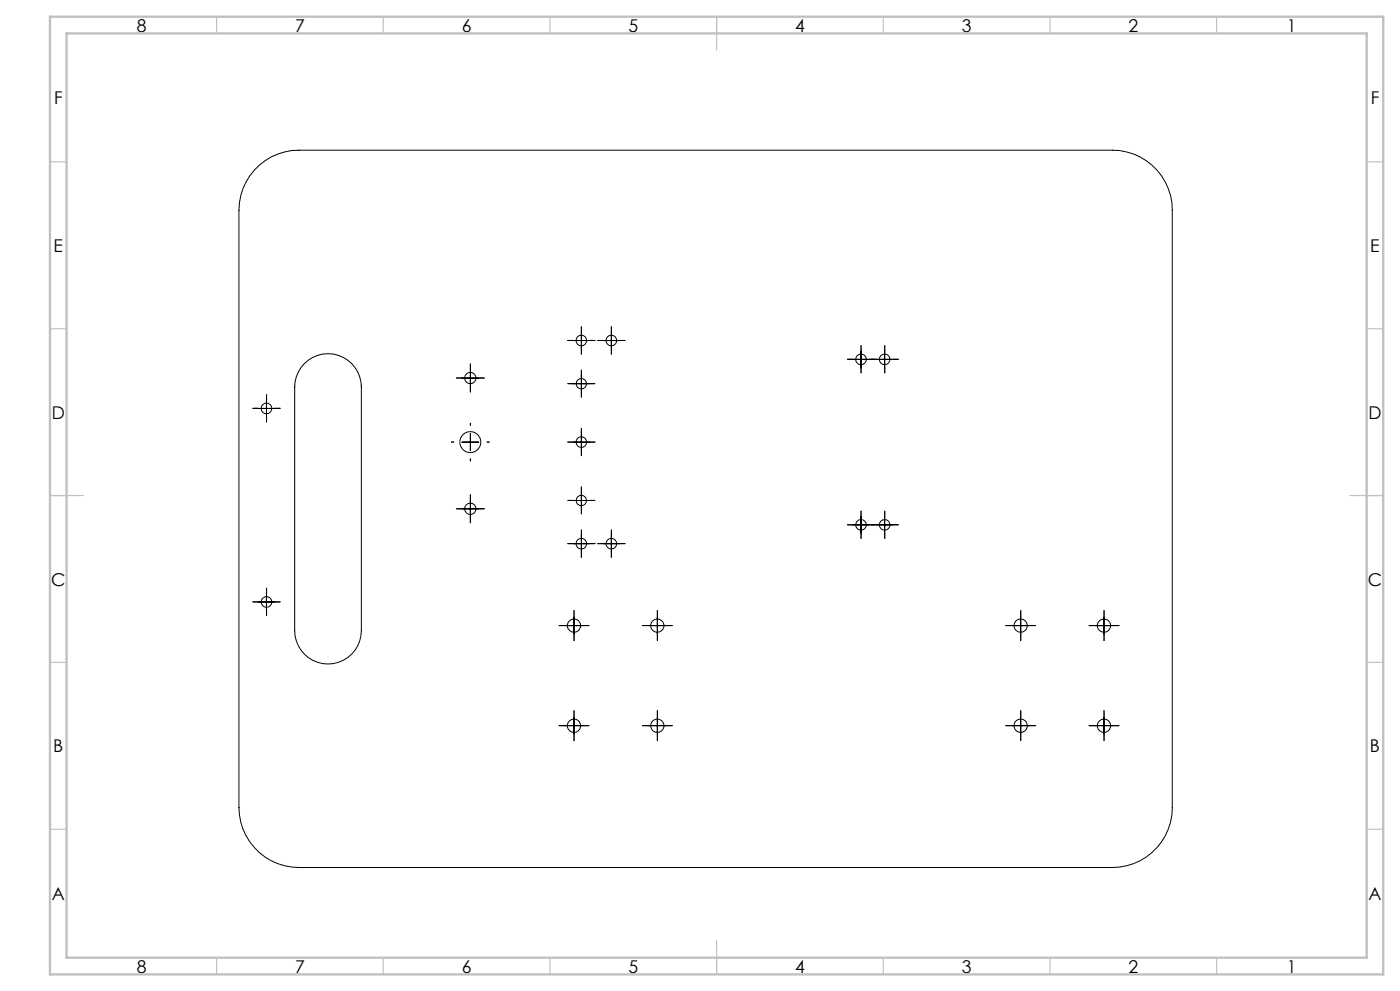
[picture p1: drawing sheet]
<svg xmlns="http://www.w3.org/2000/svg" width="420mm" height="297mm" viewBox="0 0 420 297" stroke-linecap="round" stroke-linejoin="round" font-family="sans-serif">
<g fill="none" stroke="#000" stroke-width=".3" stroke-dasharray="15.2 1.3 1.3 1.3">
<path d="M174.4 99.5v-1.6M183.4 99.5v-1.6M80 119.9v-1.6M138.6 113.3h-1.7M141.1 110.8v-1.7M141.1 115.8v1.7M143.6 113.3h1.7M171.9 115h-1.5M171.9 102h-1.6M174.4 112.5v-1.6M174.4 117.5v1.5M174.4 104.5v1.6"/>
<path d="M176.9 115h1.6M176.9 102h1.6M180.9 102h-1.6M183.4 104.5v1.6M185.9 102h1.6M255.8 107.7h-1.6M258.3 105.2v-1.6M258.3 110.2v1.6M260.8 107.7h1.6M262.9 107.7h-1.6M265.4 105.2v-1.6M265.4 110.2v1.6"/>
<path d="M267.9 107.7h1.6M77.5 122.4h-1.6M80 124.9v1.6M82.5 122.4h1.6M136.1 132.5h-.6M141.1 127.5v-.7M141.1 137.5v.6M146.1 132.5h.7M171.9 132.5h-1.6M174.4 130v-1.6M174.4 135v1.6M176.9 132.5h1.6"/>
<path d="M138.6 152.5h-1.7M141.1 150v-1.7M141.1 155v1.7M143.6 152.5h1.7M171.9 150h-1.5M174.4 147.5v-1.6M174.4 152.5v1.5M176.9 150h1.6M255.8 157.3h-1.6M258.3 154.8v-1.6M258.3 159.8v1.6M260.8 157.3h1.6"/>
<path d="M262.9 157.3h-1.6M265.4 154.8v-1.6M265.4 159.8v1.6M267.9 157.3h1.6M80 177.9v-1.6M171.9 162.9h-1.6M174.4 160.4v-1.6M174.4 165.4v1.6M176.9 162.9h1.6M180.9 162.9h-1.6M183.4 160.4v-1.6M183.4 165.4v1.6"/>
<path d="M185.9 162.9h1.6M77.5 180.4h-1.6M80 182.9v1.6M82.5 180.4h1.6M169.7 187.5h-2M172.2 185v-2M172.2 190v2M174.7 187.5h2M194.7 187.5h-2M197.2 185v-2M197.2 190v2M199.7 187.5h2"/>
<path d="M303.7 187.5h-2M306.2 185v-2M306.2 190v2M308.7 187.5h2M328.7 187.5h-2M331.2 185v-2M331.2 190v2M333.7 187.5h2M169.7 217.5h-2M172.2 215v-2M172.2 220v2M174.7 217.5h2"/>
<path d="M194.7 217.5h-2M197.2 215v-2M197.2 220v2M199.7 217.5h2M303.7 217.5h-2M306.2 215v-2M306.2 220v2M308.7 217.5h2M328.7 217.5h-2M331.2 215v-2M331.2 220v2M333.7 217.5h2"/>
</g>
<g fill="none" stroke="#000" stroke-width=".3">
<path d="M77.8 49.5a18.1 18.1 0 0 1 11.9-4.5h244a18 18 0 0 1 18 18v179a18 18 0 0 1-18 18h-244a18 18 0 0 1-18-18v-179a17.9 17.9 0 0 1 6.1-13.5zM174.4 99.6v5M183.4 99.6v5M79.9 119.9v5M91.3 108.9a10 10 0 0 1 10.9-2.1 10 10 0 0 1 6.2 9.2v73a10 10 0 0 1-10 10 10 10 0 0 1-10-10v-73a10.1 10.1 0 0 1 2.9-7.1zM138.6 113.3h5M141.1 110.8v5M171.9 115h5M171.9 102.1h5M174.4 112.5v5M180.9 102.1h5M255.8 107.7h5"/>
<path d="M258.3 105.2v5M262.9 107.7h5M265.4 105.2v5M77.4 122.4h5M138.6 132.5h5M141.1 130v5M171.9 132.5h5M174.4 130v5M138.6 152.5h5M141.1 150v5M171.9 150h5M174.4 147.5v5"/>
<path d="M255.8 157.3h5M258.3 154.8v5M262.9 157.3h5M265.4 154.8v5M79.9 177.9v5M171.9 162.9h5M174.4 160.4v5M180.9 162.9h5M183.4 160.4v5M77.4 180.4h5M169.7 187.5h5M172.2 185v5"/>
<path d="M194.7 187.5h5M197.2 185v5M303.7 187.5h5M306.2 185v5M328.7 187.5h5M331.2 185v5M169.7 217.5h5M172.2 215v5M194.7 217.5h5M197.2 215v5M303.7 217.5h5M306.2 215v5"/>
<path d="M328.7 217.5h5M331.2 215v5"/>
<circle cx="141.1" cy="113.3" r="1.7"/>
<circle cx="174.4" cy="102" r="1.59"/>
<circle cx="174.4" cy="115" r="1.55"/>
<circle cx="183.4" cy="102" r="1.59"/>
<circle cx="258.3" cy="107.7" r="1.59"/>
<circle cx="265.4" cy="107.7" r="1.59"/>
<circle cx="80" cy="122.4" r="1.6"/>
<circle cx="141.1" cy="132.5" r="3.1"/>
<circle cx="174.4" cy="132.5" r="1.59"/>
<circle cx="141.1" cy="152.5" r="1.7"/>
<circle cx="174.4" cy="150" r="1.55"/>
<circle cx="258.3" cy="157.3" r="1.59"/>
<circle cx="265.4" cy="157.3" r="1.59"/>
<circle cx="174.4" cy="162.9" r="1.59"/>
<circle cx="183.4" cy="162.9" r="1.59"/>
<circle cx="80" cy="180.4" r="1.6"/>
<circle cx="172.2" cy="187.5" r="2"/>
<circle cx="197.2" cy="187.5" r="2"/>
<circle cx="306.2" cy="187.5" r="2.01"/>
<circle cx="331.2" cy="187.5" r="2"/>
<circle cx="172.2" cy="217.5" r="2"/>
<circle cx="197.2" cy="217.5" r="2"/>
<circle cx="306.2" cy="217.5" r="2.01"/>
<circle cx="331.2" cy="217.5" r="2"/>
</g>
<g fill="none" stroke="#c0c0c0" stroke-width=".35">
<path d="M65 5v5M115 5v5M165 5v5M215 5v10M265 5v5M315 5v5M365 5v5M15 48.5h5M410 48.5h5M15 98.5h5M410 98.5h5M15 148.5h10"/>
<path d="M405 148.5h10M15 198.5h5M410 198.5h5M15 248.5h5M410 248.5h5M65 287v5M115 287v5M165 287v5M215 282v10M265 287v5M315 287v5M365 287v5"/>
</g>
<path d="M15 5h400v287h-400zM20 10h390v277h-390z" fill="none" stroke="#c0c0c0" stroke-width=".7"/>
<g font-size="5.3">
<text x="41" y="9.5">8</text>
<text x="88.5" y="9.5">7</text>
<text x="138.5" y="9.5">6</text>
<text x="188.5" y="9.5">5</text>
<text x="238.5" y="9.5">4</text>
<text x="288.5" y="9.5">3</text>
<text x="338.5" y="9.5">2</text>
<text x="386" y="9.5">1</text>
<text x="16.2" y="31.2">F</text>
<text x="411.2" y="31.2">F</text>
<text x="16.1" y="75.5">E</text>
<text x="411.1" y="75.5">E</text>
<text x="15.5" y="125.5">D</text>
<text x="410.5" y="125.5">D</text>
<text x="15.4" y="175.5">C</text>
<text x="410.4" y="175.5">C</text>
<text x="16" y="225.5">B</text>
<text x="411" y="225.5">B</text>
<text x="15.5" y="269.7">A</text>
<text x="410.5" y="269.7">A</text>
<text x="41" y="291.5">8</text>
<text x="88.5" y="291.5">7</text>
<text x="138.5" y="291.5">6</text>
<text x="188.5" y="291.5">5</text>
<text x="238.5" y="291.5">4</text>
<text x="288.5" y="291.5">3</text>
<text x="338.5" y="291.5">2</text>
<text x="386" y="291.5">1</text>
</g>
</svg>
